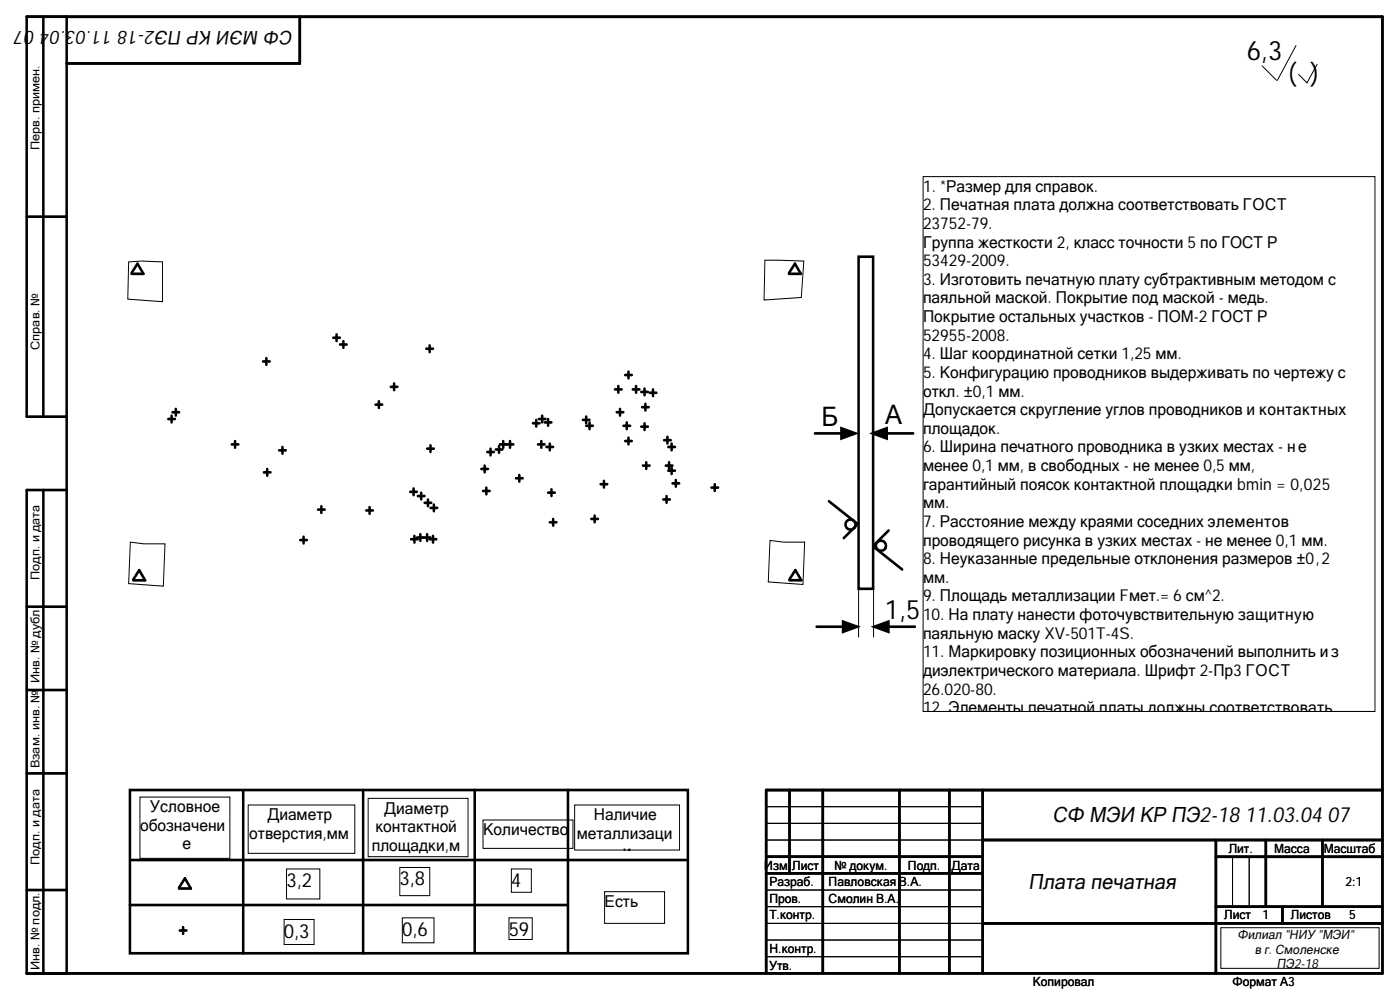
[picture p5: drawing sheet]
<svg xmlns="http://www.w3.org/2000/svg" width="420mm" height="297mm" viewBox="0 0 420 297" stroke-linecap="round" stroke-linejoin="round" font-family="sans-serif">
<g fill="none" stroke="#000" stroke-width=".78">
<path d="M13 5v119.9M20 5v286.7M89.9 5v14h-69.9M8 64.9h12M20 124.9h-12v-119.9h406.5v286.7h-406.5v-144.8h12M13 146.9v144.8M8 181.8h12M8 206.8h12M8 231.8h12M236.7 236.8v25M246.7 236.8v54.9M269.7 236.8v54.9"/>
<path d="M284.7 236.8v54.9M294.7 236.8v54.9M414.5 236.8h-184.8v54.9M229.7 256.8h65M294.7 251.8h119.8M364.6 251.8v39.9M364.6 256.8h49.9M379.6 251.8v20M396.5 251.8v20M8 266.8h12M229.7 261.8h65M294.7 276.8h119.8"/>
<path d="M364.6 271.8h49.9M384.6 271.8v5"/>
</g>
<path d="M229.7 251.8h65M229.7 246.8h65M229.7 241.8h65M369.6 256.8v15M374.6 256.8v15M229.7 276.8h65M229.7 271.8h65M229.7 266.8h65M229.7 286.8h65M229.7 281.8h65" fill="none" stroke="#000" stroke-width=".3"/>
<path d="M366.1 278.1h47.4v12.1h-47.4z" fill-rule="evenodd" fill="#fff"/>
<path d="M366.1 278.1h47.4v12.1h-47.4z" fill="none" stroke="#000" stroke-width=".3"/>
<path d="M257.5 77h4.3v99.5h-4.3z" fill-rule="evenodd" fill="#fff"/>
<g fill="none" stroke="#000" stroke-width=".78">
<path d="M257.5 77h4.3v99.5h-4.3zM244.4 129.9h11M252.3 128.4l4.2 1.5-4.2 1.5zM248.6 150.2l8.5 6.8M257.3 157l-4.3 4.3M266.5 159l-4.4 4.3M262 163.9l8.5 6.8"/>
<circle cx="255" cy="157.2" r="1.51"/>
<circle cx="264.2" cy="163.6" r="1.51"/>
</g>
<path d="M378.5 19.8l4.3 4.3M388.6 13.7l-5.6 10.4M395 19.3l-3.1 5.5-2.5-2.5M257.5 175.9v15.1M262 175.9v15.1" fill="none" stroke="#000" stroke-width=".3"/>
<path d="M252.3 128.4l4.2 1.5-4.2 1.5z" fill="#000"/>
<path d="M276.8 52.9h135.5v160.4h-135.5z" fill-rule="evenodd" fill="#fff"/>
<path d="M276.8 52.9h135.5v160.4h-135.5z" fill="none" stroke="#000" stroke-width=".3"/>
<path d="M39 236.8h167.3v48.9h-167.3z" fill-rule="evenodd" fill="#fff"/>
<path d="M39 236.8h167.3v48.9h-167.3z" fill="none" stroke="#000" stroke-width=".78"/>
<path d="M42 238.9h26.9v18.4h-26.9z" fill-rule="evenodd" fill="#fff"/>
<path d="M42 238.9h26.9v18.4h-26.9z" fill="none" stroke="#000" stroke-width=".3"/>
<path d="M74.4 241.3h32v14.5h-32z" fill-rule="evenodd" fill="#fff"/>
<path d="M74.4 241.3h32v14.5h-32z" fill="none" stroke="#000" stroke-width=".3"/>
<path d="M110.4 239.3h29.9v17.5h-29.9z" fill-rule="evenodd" fill="#fff"/>
<path d="M110.4 239.3h29.9v17.5h-29.9z" fill="none" stroke="#000" stroke-width=".3"/>
<path d="M144.8 245.8h27v8.5h-27z" fill-rule="evenodd" fill="#fff"/>
<path d="M144.8 245.8h27v8.5h-27z" fill="none" stroke="#000" stroke-width=".3"/>
<path d="M172.3 241.3h31.5v13.5h-31.5z" fill-rule="evenodd" fill="#fff"/>
<path d="M172.3 241.3h31.5v13.5h-31.5z" fill="none" stroke="#000" stroke-width=".3"/>
<path d="M181.3 267.3h18v9.5h-18z" fill-rule="evenodd" fill="#fff"/>
<path d="M181.3 267.3h18v9.5h-18z" fill="none" stroke="#000" stroke-width=".3"/>
<path d="M85.2 275.6h9v7.5h-9z" fill-rule="evenodd" fill="#fff"/>
<path d="M85.2 275.6h9v7.5h-9z" fill="none" stroke="#000" stroke-width=".3"/>
<path d="M120.6 275.1h9.5v7.5h-9.5z" fill-rule="evenodd" fill="#fff"/>
<path d="M120.6 275.1h9.5v7.5h-9.5z" fill="none" stroke="#000" stroke-width=".3"/>
<path d="M85.9 260.5h10v9h-10z" fill-rule="evenodd" fill="#fff"/>
<path d="M85.9 260.5h10v9h-10z" fill="none" stroke="#000" stroke-width=".3"/>
<path d="M119.9 260h9v8.5h-9z" fill-rule="evenodd" fill="#fff"/>
<path d="M119.9 260h9v8.5h-9z" fill="none" stroke="#000" stroke-width=".3"/>
<path d="M153.3 260.5h6v7h-6z" fill-rule="evenodd" fill="#fff"/>
<path d="M153.3 260.5h6v7h-6z" fill="none" stroke="#000" stroke-width=".3"/>
<path d="M152.6 275.1h7v6.5h-7z" fill-rule="evenodd" fill="#fff"/>
<path d="M152.6 275.1h7v6.5h-7z" fill="none" stroke="#000" stroke-width=".3"/>
<g fill="none" stroke="#000" stroke-width=".78">
<path d="M78.9 108.3h2M79.9 107.3v2M99.9 101.2h2M100.9 100.2v2M102 103.3h2M103 102.3v2M117.2 116h2M118.2 115v1.9M127.8 104.5h2M128.8 103.5v2M184.4 116.7h2M185.4 115.7v2"/>
<path d="M187.5 112.4h2M188.5 111.4v2M189.7 116.7h2M190.7 115.7v2M192.3 117.5h2M193.3 116.5v2M194.8 117.7h2M195.8 116.7v2M50.5 125.6h2M51.5 124.6v2M51.7 123.6h2M52.7 122.6v2"/>
<path d="M69.5 133.2h2M70.5 132.2v2M83.7 135h2M84.7 134v2M112.6 121.3h2M113.6 120.3v2M128.1 134.5h2M129.1 133.5v2M145.3 139.6v2M146.1 135.5h2M147.1 134.5v2M148.6 134.7h2"/>
<path d="M149.6 133.7v2M149.9 133.2h4M150.9 132.2v2M152.9 132.2v2M159.8 126.9h2M160.8 125.9v2M161.3 133.2h2M161.6 125.6h2M162.3 132.2v2M162.6 124.6v2M163.4 126.6h2M163.9 134h2"/>
<path d="M164.4 125.6v2M164.9 133v2M174.8 125.9h2M175.8 124.8v2M175.8 127.6h2M176.8 126.6v2M184.9 123.6h2M185.9 122.6v2M187 127.6h2M187.5 132.2h2M187.9 126.6v2M188.5 131.2v2"/>
<path d="M192.3 127.9h2M192.5 122h2M192.8 139.6h2M193.3 126.9v2M193.5 121v2M193.8 138.6v1.9M199.1 131.9h2M199.6 139.6h2M200.1 130.9v2M200.4 134h2M200.6 138.6v1.9M201.4 133v2"/>
<path d="M261.7 129.9l4.2-1.5v3zM262.9 129.9h10.9M79.1 141.6h2M80.1 140.6v2M95.4 152.7h2M96.4 151.7v2M109.8 153h2M110.8 152v2M123 147.4h2M124 146.4v2M125.3 148.7h2M126.3 147.7v2"/>
<path d="M127.3 150.7h2M128.3 149.7v2M129.1 152.2h2M130.1 151.2v2M144.3 140.6h2M144.8 147.2h2M145.8 146.2v2M154.7 143.4h2M155.7 142.4v2M164.4 147.7h2M164.9 156.6h2M165.4 146.7v2"/>
<path d="M165.9 155.6v2M177.3 155.5h2M178.3 154.5v2M180.1 145.1h2M181.1 144.1v2M198.9 149.7h2M199.9 148.7v2M200.4 141.1h2M201.4 140.1v2M201.7 144.9h2M202.7 143.9v2M213.3 146.2h2"/>
<path d="M214.3 145.1v2M90 161.9h2M91 160.9v2M123.3 161.6h2M124.3 160.6v2M125 161.1h4.1M126 160.1v2M128.1 160.1v2M128.9 161.6h1.9M129.9 160.6v2M244.9 187.9h11M252.8 186.3l4.2 1.6-4.2 1.5z"/>
<path d="M262.2 187.9l4.2-1.6v3.1zM263.3 187.9h11M72.9 237.3v48.5M108.9 237.3v48.5M142.3 236.8v48.5M170.3 236.8v48.5M39.5 257.8h166.3M38.9 271.3h131.4M53.7 266.1l1.8-2.8 1.7 3h-3.5M53.9 278.9h2M54.9 277.9v2"/>
</g>
<path d="M261.7 129.9l4.2-1.5v3zM252.8 186.3l4.2 1.6-4.2 1.5zM262.2 187.9l4.2-1.6v3.1z" fill="#000"/>
<path d="M39.1 162.5l4 .5h6.4l-.5 12.7-10.4-.8z" fill-rule="evenodd" fill="#fff"/>
<path d="M39.1 162.5l4 .5h6.4l-.5 12.7-10.4-.8z" fill="none" stroke="#000" stroke-width=".3"/>
<path d="M230.9 162l4 .5h6.4l-.5 12.7-10.4-.8z" fill-rule="evenodd" fill="#fff"/>
<path d="M230.9 162l4 .5h6.4l-.5 12.7-10.4-.8z" fill="none" stroke="#000" stroke-width=".3"/>
<path d="M38.6 78.5l3.8-.3 6.3 .3v11.9l-10.4-.7z" fill-rule="evenodd" fill="#fff"/>
<path d="M38.6 78.5l3.8-.3 6.3 .3v11.9l-10.4-.7z" fill="none" stroke="#000" stroke-width=".3"/>
<path d="M229.4 78l11.6 .3-.7 10.9-11.2 .7z" fill-rule="evenodd" fill="#fff"/>
<path d="M229.4 78l11.6 .3-.7 10.9-11.2 .7z" fill="none" stroke="#000" stroke-width=".3"/>
<path d="M39.5 81.8l1.7-2.8 1.8 3.1h-3.5M236.6 81.8l1.8-2.8 1.7 3.1h-3.5M40 173.7l1.7-2.8 1.8 3.1h-3.5M236.7 173.7l1.8-2.8 1.8 3h-3.6" fill="none" stroke="#000" stroke-width=".78"/>
<g font-size="8">
<text x="373.9" y="18.1">6,3</text>
<text x="386.3" y="24.5">( )</text>
<text x="246.3" y="127.7">Б</text>
<text x="265.5" y="127.2">А</text>
<text x="265.4" y="185.7">1,5</text>
</g>
<g font-size="6.3">
<text x="315.6" y="246.5">СФ МЭИ КР ПЭ2-18 11.03.04 07</text>
<text x="308.4" y="266.5">Плата печатная</text>
</g>
<g font-size="5.8">
<text x="85.9" y="265.9">3,2</text>
<text x="119.8" y="265.4">3,8</text>
<text x="153.3" y="265.9">4</text>
<text x="85.2" y="281">0,3</text>
<text x="120.6" y="280.5">0,6</text>
<text x="152.6" y="280.5">59</text>
</g>
<g font-size="5.6">
<text x="7.3" y="9.1" transform="rotate(-180 7.3 9.1)">7</text>
<text x="10.4" y="9.1" transform="rotate(-180 10.4 9.1)">0</text>
<text x="19.7" y="9.1" transform="rotate(-180 19.7 9.1)">.04</text>
<text x="33.7" y="9.1" transform="rotate(-180 33.7 9.1)">11.03</text>
<text x="87.9" y="9.1" transform="rotate(-180 87.9 9.1)">СФ МЭИ КР ПЭ2-18</text>
</g>
<g font-size="4.9">
<text x="276.8" y="57.4">1. *Размер для справок.</text>
<text x="276.8" y="63">2. Печатная плата должна соответствовать ГОСТ</text>
<text x="276.8" y="68.6">23752-79.</text>
<text x="276.8" y="74.2">Группа жесткости 2, класс точности 5 по ГОСТ Р</text>
<text x="276.8" y="79.8">53429-2009.</text>
<text x="276.8" y="85.4">3. Изготовить печатную плату субтрактивным методом с</text>
<text x="276.8" y="90.9">паяльной маской. Покрытие под маской - медь.</text>
<text x="276.8" y="96.5">Покрытие остальных участков - ПОМ-2 ГОСТ Р</text>
<text x="276.8" y="102.1">52955-2008.</text>
<text x="276.8" y="107.7">4. Шаг координатной сетки 1,25 мм.</text>
<text x="276.8" y="113.3">5. Конфигурацию проводников выдерживать по чертежу с</text>
<text x="276.8" y="118.9">откл. ±0,1 мм.</text>
<text x="276.8" y="124.4">Допускается скругление углов проводников и контактных</text>
<text x="276.8" y="130">площадок.</text>
<text x="276.8" y="135.6">6. Ширина печатного проводника в узких местах - не</text>
<text x="276.8" y="141.2">менее 0,1 мм, в свободных - не менее 0,5 мм,</text>
<text x="276.8" y="146.8">гарантийный поясок контактной площадки bmin = 0,025</text>
<text x="276.8" y="152.3">мм.</text>
<text x="276.8" y="157.9">7. Расстояние между краями соседних элементов</text>
<text x="276.8" y="163.5">проводящего рисунка в узких местах - не менее 0,1 мм.</text>
<text x="276.8" y="169.1">8. Неуказанные предельные отклонения размеров ±0,2</text>
<text x="276.8" y="174.7">мм.</text>
<text x="276.8" y="180.3">9. Площадь металлизации Fмет.= 6 см^2.</text>
<text x="276.8" y="185.8">10. На плату нанести фоточувствительную защитную</text>
<text x="276.8" y="191.4">паяльную маску XV-501T-4S.</text>
<text x="276.8" y="197">11. Маркировку позиционных обозначений выполнить из</text>
<text x="276.8" y="202.6">диэлектрического материала. Шрифт 2-Пр3 ГОСТ</text>
<text x="276.8" y="208.2">26.020-80.</text>
<text x="276.8" y="213.8">12. Элементы печатной платы должны соответствовать</text>
<text x="45.1" y="243.5">Условное</text>
<text x="80.2" y="245.8">Диаметр</text>
<text x="115.2" y="243.9">Диаметр</text>
<text x="178.1" y="245.8">Наличие</text>
<text x="42" y="249">обозначени</text>
<text x="74.8" y="251.4">отверстия,мм</text>
<text x="112.6" y="249.5">контактной</text>
<text x="144.9" y="250.3">Количество</text>
<text x="172.9" y="251.4">металлизаци</text>
<text x="54.7" y="254.6">е</text>
<text x="111.5" y="255">площадки,м</text>
<text x="186.8" y="257">и</text>
<text x="44" y="260.2">отверстия</text>
<text x="123.7" y="260.6">м</text>
<text x="181.3" y="271.8">Есть</text>
</g>
<g font-size="3.8">
<text x="368.5" y="255.6">Лит.</text>
<text x="382.1" y="255.6">Масса</text>
<text x="397" y="255.6">Масштаб</text>
<text x="229.2" y="260.6">Изм.</text>
<text x="237.5" y="260.6">Лист</text>
<text x="250.2" y="260.6">№ докум.</text>
<text x="272.2" y="260.6">Подп.</text>
<text x="285.3" y="260.6">Дата</text>
<text x="230.7" y="265.6">Разраб.</text>
<text x="248.5" y="265.6">Павловская В.А.</text>
<text x="403.5" y="265.6">2:1</text>
<text x="230.7" y="270.6">Пров.</text>
<text x="230.7" y="275.6">Т.контр.</text>
<text x="248.5" y="270.6">Смолин В.А.</text>
<text x="367.1" y="275.6">Лист</text>
<text x="378.6" y="275.6">1</text>
<text x="387.1" y="275.6">Листов</text>
<text x="404.6" y="275.6">5</text>
<text x="371.1" y="281.6">Филиал &quot;НИУ &quot;МЭИ&quot;</text>
<text x="230.7" y="285.7">Н.контр.</text>
<text x="376.2" y="285.9">в г. Смоленске</text>
<text x="230.7" y="290.6">Утв.</text>
<text x="382.8" y="290.2">ПЭ2-18</text>
<text x="309.7" y="295.6">Копировал</text>
<text x="369.6" y="295.6">Формат А3</text>
</g>
<g font-size="3.6">
<text x="11.8" y="45" transform="rotate(-90 11.8 45)">Перв. примен.</text>
<text x="11.8" y="104.9" transform="rotate(-90 11.8 104.9)">Справ. №</text>
<text x="11.8" y="173.8" transform="rotate(-90 11.8 173.8)">Подп. и дата</text>
<text x="11.8" y="204.8" transform="rotate(-90 11.8 204.8)">Инв. № дубл.</text>
<text x="11.8" y="230.3" transform="rotate(-90 11.8 230.3)">Взам. инв. №</text>
<text x="11.8" y="259.3" transform="rotate(-90 11.8 259.3)">Подп. и дата</text>
<text x="11.8" y="290.8" transform="rotate(-90 11.8 290.8)">Инв. № подл.</text>
</g>
</svg>
